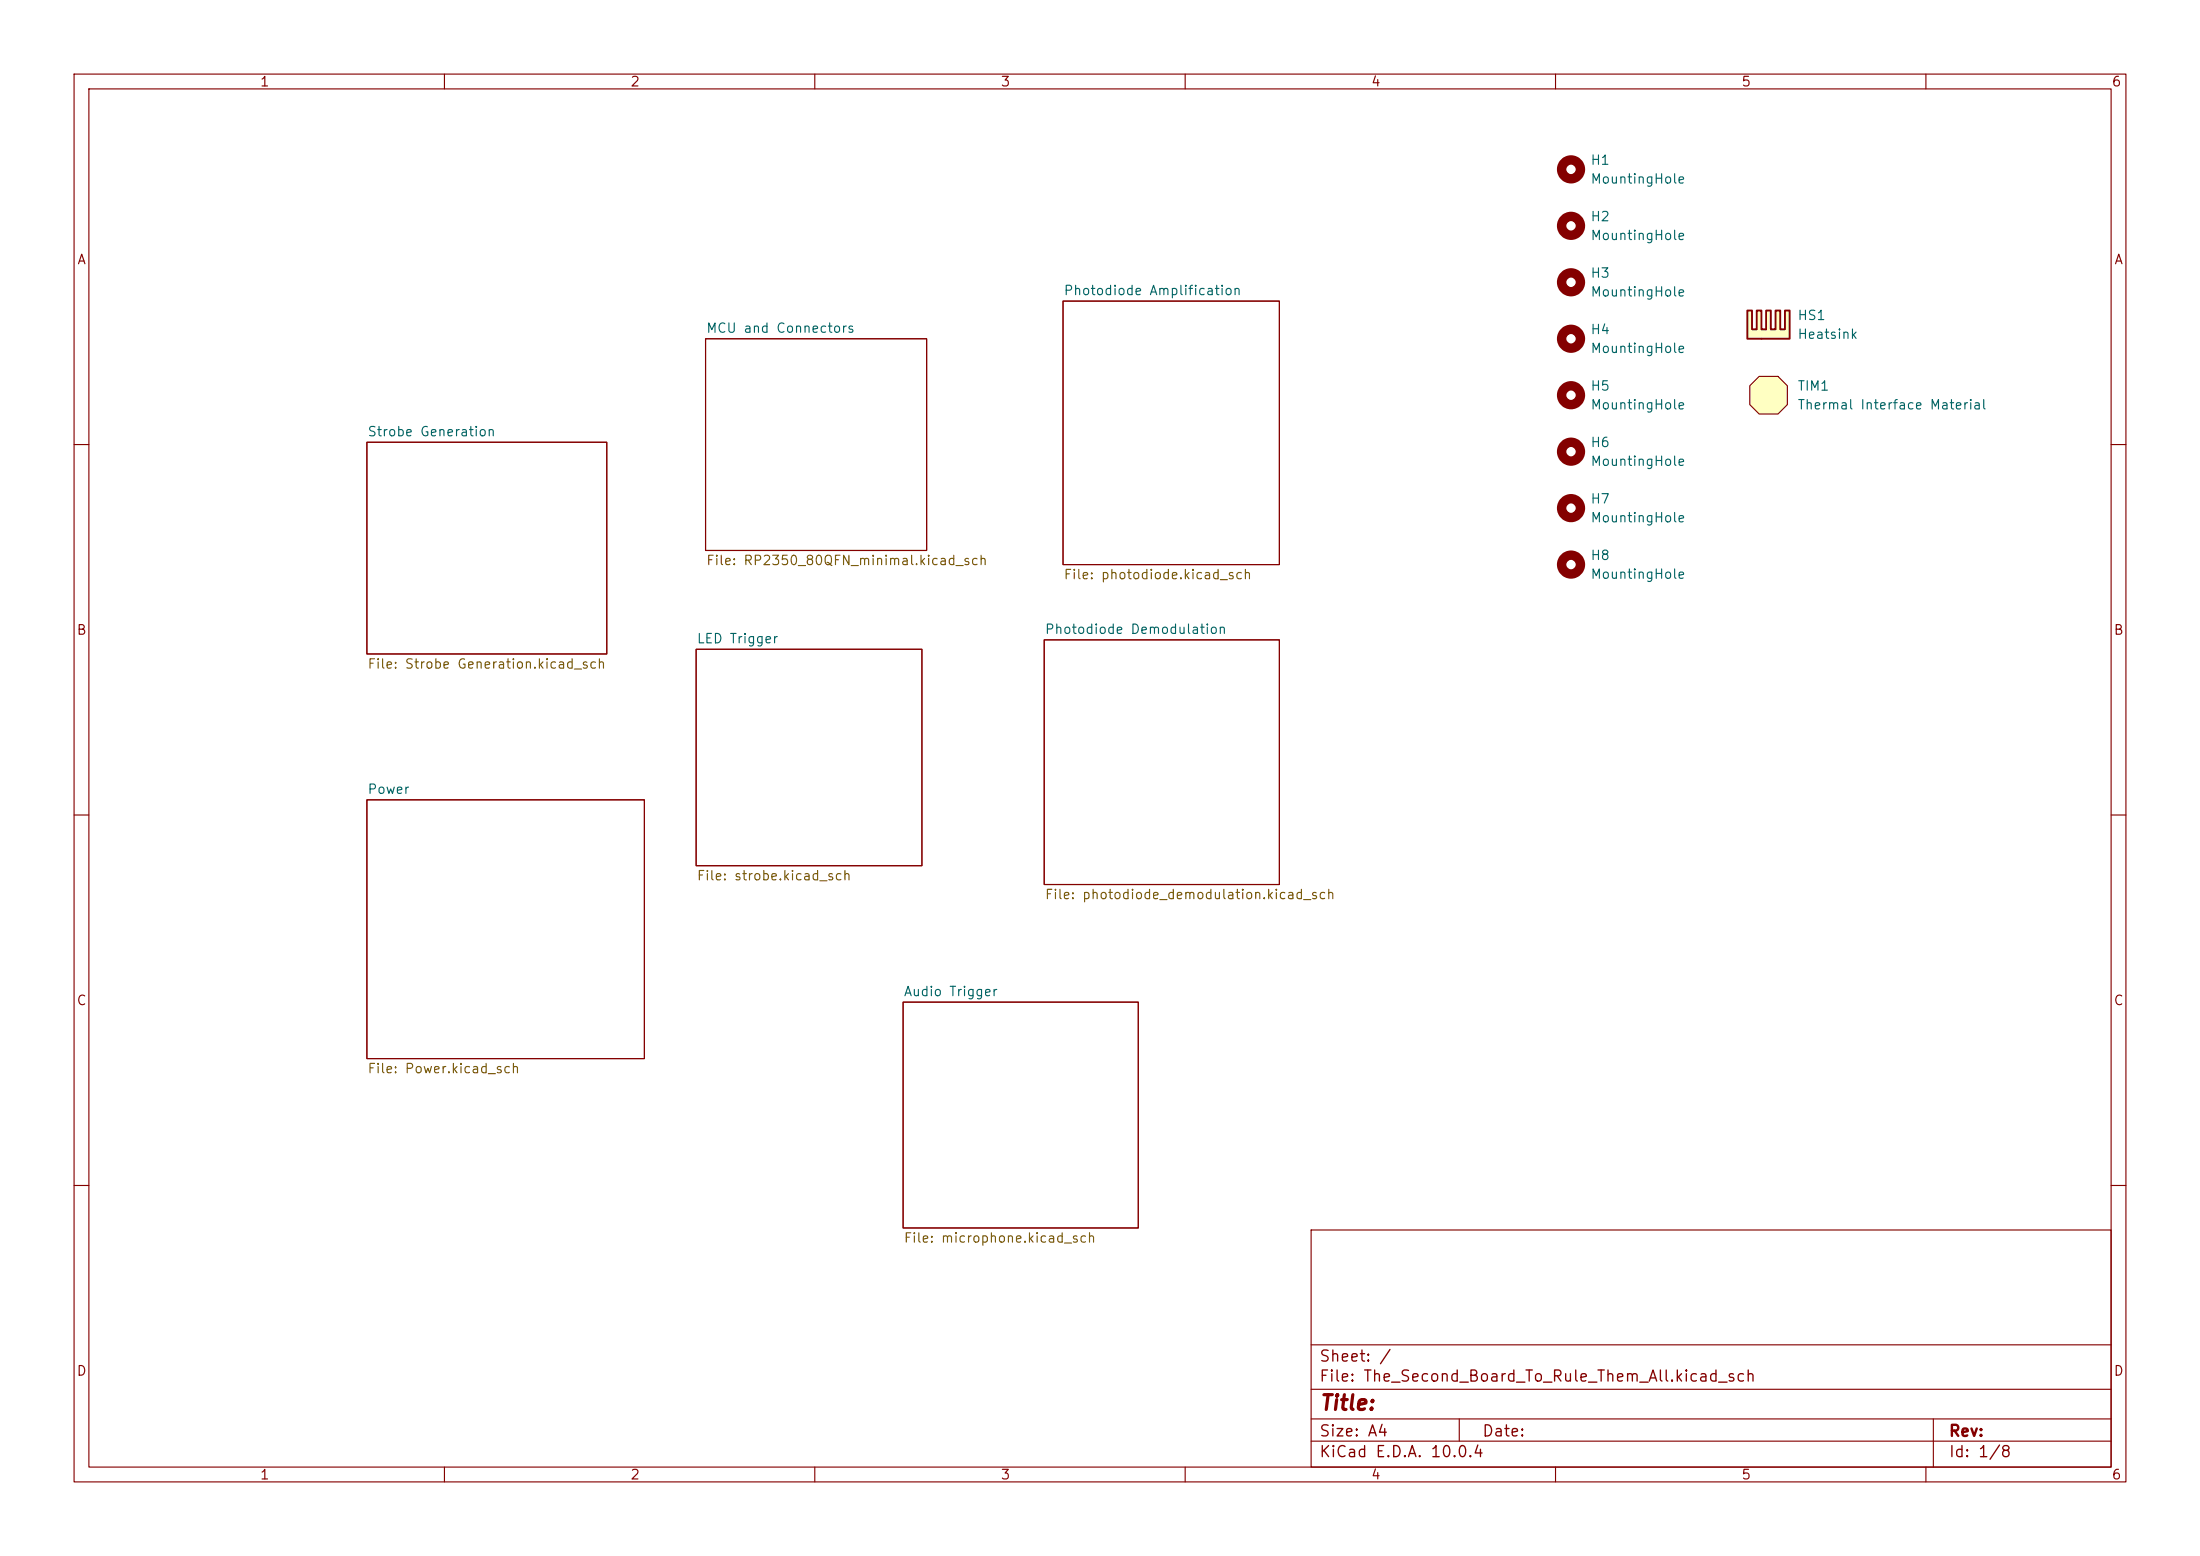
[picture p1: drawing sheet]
<svg xmlns="http://www.w3.org/2000/svg" width="297mm" height="210mm" viewBox="0 0 297 210" stroke-linecap="round" stroke-linejoin="round" font-family="sans-serif">
<g fill="none" stroke="#840000" stroke-width=".15">
<path d="M10 10h277v190h-277zM12 12h273v186h-273zM60 10v2M110 10v2M160 10v2M210 10v2M260 10v2M49.5 59.7h32.4v28.6h-32.4zM95.2 45.7h29.9v28.6h-29.9zM143.5 40.6h29.2v35.6h-29.2zM10 60h2M285 60h2"/>
<path d="M94 87.6h30.5v29.2h-30.5zM141 86.4h31.7v33h-31.7zM10 110h2M49.5 108h37.5v34.9h-37.5zM285 110h2M121.9 135.3h31.8v30.4h-31.8zM10 160h2M177 166h108v32h-108zM285 160h2M60 198v2M110 198v2M160 198v2"/>
<path d="M177 194.5h108M177 191.5h108M177 187.5h108M177 181.5h108M197 191.5v3M210 198v2M260 198v2M261 191.5v6.5"/>
</g>
<g fill="none" stroke="#840000" stroke-width="1.3">
<circle cx="212.1" cy="22.9" r="1.27"/>
<circle cx="212.1" cy="38.1" r="1.27"/>
<circle cx="212.1" cy="30.5" r="1.27"/>
<circle cx="212.1" cy="53.3" r="1.27"/>
<circle cx="212.1" cy="45.7" r="1.27"/>
</g>
<path d="M236.2 52.1l1.3-1.3h2.5l1.3 1.3v2.5l-1.3 1.3h-2.5l-1.3-1.3z" fill="#ffffc2"/>
<path d="M236.2 52.1l1.3-1.3h2.5l1.3 1.3v2.5l-1.3 1.3h-2.5l-1.3-1.3z" fill="none" stroke="#840000" stroke-width=".15"/>
<g fill="#ffffc2">
<path d="M235.9 41.9h.6v2.6h.7v-2.6h.6v2.6h.6l-.6 1.2h-1.9z"/>
<path d="M238.4 41.9h.7v2.6h.6v-2.6h.6v2.6h.7v-2.6h.6v3.8h-3.8l.6-1.2z"/>
</g>
<path d="M235.9 41.9h.6v2.6h.7v-2.6h.6v2.6h.6v-2.6h.7v2.6h.6v-2.6h.6v2.6h.7v-2.6h.6v3.8h-5.7z" fill="none" stroke="#840000" stroke-width=".25"/>
<g fill="none" stroke="#840000" stroke-width="1.3">
<circle cx="212.1" cy="61" r="1.27"/>
<circle cx="212.1" cy="76.2" r="1.27"/>
<circle cx="212.1" cy="68.6" r="1.27"/>
</g>
<text font-size="2" fill="#840000" x="178" y="190.8">Title:</text>
<g font-size="1.5" fill="#840000">
<text x="178" y="184.2">Sheet: /</text>
<text x="178" y="186.9">File: The_Second_Board_To_Rule_Them_All.kicad_sch</text>
<text x="178" y="197.1">KiCad E.D.A. 10.0.4</text>
<text x="178" y="194.3">Size: A4</text>
<text x="200" y="194.3">Date:</text>
<text x="263" y="194.3">Rev:</text>
<text x="263" y="197.1">Id: 1/8</text>
</g>
<g font-size="1.3" fill="#840000">
<text x="35" y="12">1</text>
<text x="85" y="12">2</text>
<text x="135" y="12">3</text>
<text x="185" y="12">4</text>
<text x="235" y="12">5</text>
<text x="285" y="12">6</text>
<text x="10.3" y="36">A</text>
<text x="285.3" y="36">A</text>
<text x="10.3" y="86">B</text>
<text x="285.3" y="86">B</text>
<text x="10.3" y="136">C</text>
<text x="285.3" y="136">C</text>
<text x="10.3" y="186">D</text>
<text x="285.3" y="186">D</text>
<text x="35" y="200">1</text>
<text x="85" y="200">2</text>
<text x="135" y="200">3</text>
<text x="185" y="200">4</text>
<text x="235" y="200">5</text>
<text x="285" y="200">6</text>
</g>
<g font-size="1.3" fill="#006464">
<text x="214.6" y="22.6">H1</text>
<text x="214.6" y="25.1">MountingHole</text>
<text x="214.6" y="30.2">H2</text>
<text x="214.6" y="32.7">MountingHole</text>
<text x="143.5" y="40.2">Photodiode Amplification</text>
<text x="214.6" y="37.8">H3</text>
<text x="214.6" y="40.3">MountingHole</text>
<text x="95.2" y="45.2">MCU and Connectors</text>
<text x="214.6" y="45.4">H4</text>
<text x="214.6" y="48">MountingHole</text>
<text x="242.6" y="43.5">HS1</text>
<text x="242.6" y="46.1">Heatsink</text>
<text x="214.6" y="53">H5</text>
<text x="242.6" y="53">TIM1</text>
<text x="49.5" y="59.2">Strobe Generation</text>
<text x="214.6" y="55.6">MountingHole</text>
<text x="242.6" y="55.6">Thermal Interface Material</text>
<text x="214.6" y="60.7">H6</text>
<text x="214.6" y="63.2">MountingHole</text>
<text x="214.6" y="68.3">H7</text>
<text x="214.6" y="70.8">MountingHole</text>
<text x="214.6" y="75.9">H8</text>
<text x="214.6" y="78.4">MountingHole</text>
<text x="94" y="87.1">LED Trigger</text>
<text x="141" y="85.9">Photodiode Demodulation</text>
<text x="49.5" y="107.5">Power</text>
<text x="121.9" y="134.8">Audio Trigger</text>
</g>
<g font-size="1.3" fill="#725600">
<text x="95.2" y="76.6">File: RP2350_80QFN_minimal.kicad_sch</text>
<text x="143.5" y="78.5">File: photodiode.kicad_sch</text>
<text x="49.5" y="90.6">File: Strobe Generation.kicad_sch</text>
<text x="94" y="119.1">File: strobe.kicad_sch</text>
<text x="141" y="121.7">File: photodiode_demodulation.kicad_sch</text>
<text x="49.5" y="145.2">File: Power.kicad_sch</text>
<text x="121.9" y="168">File: microphone.kicad_sch</text>
</g>
</svg>
